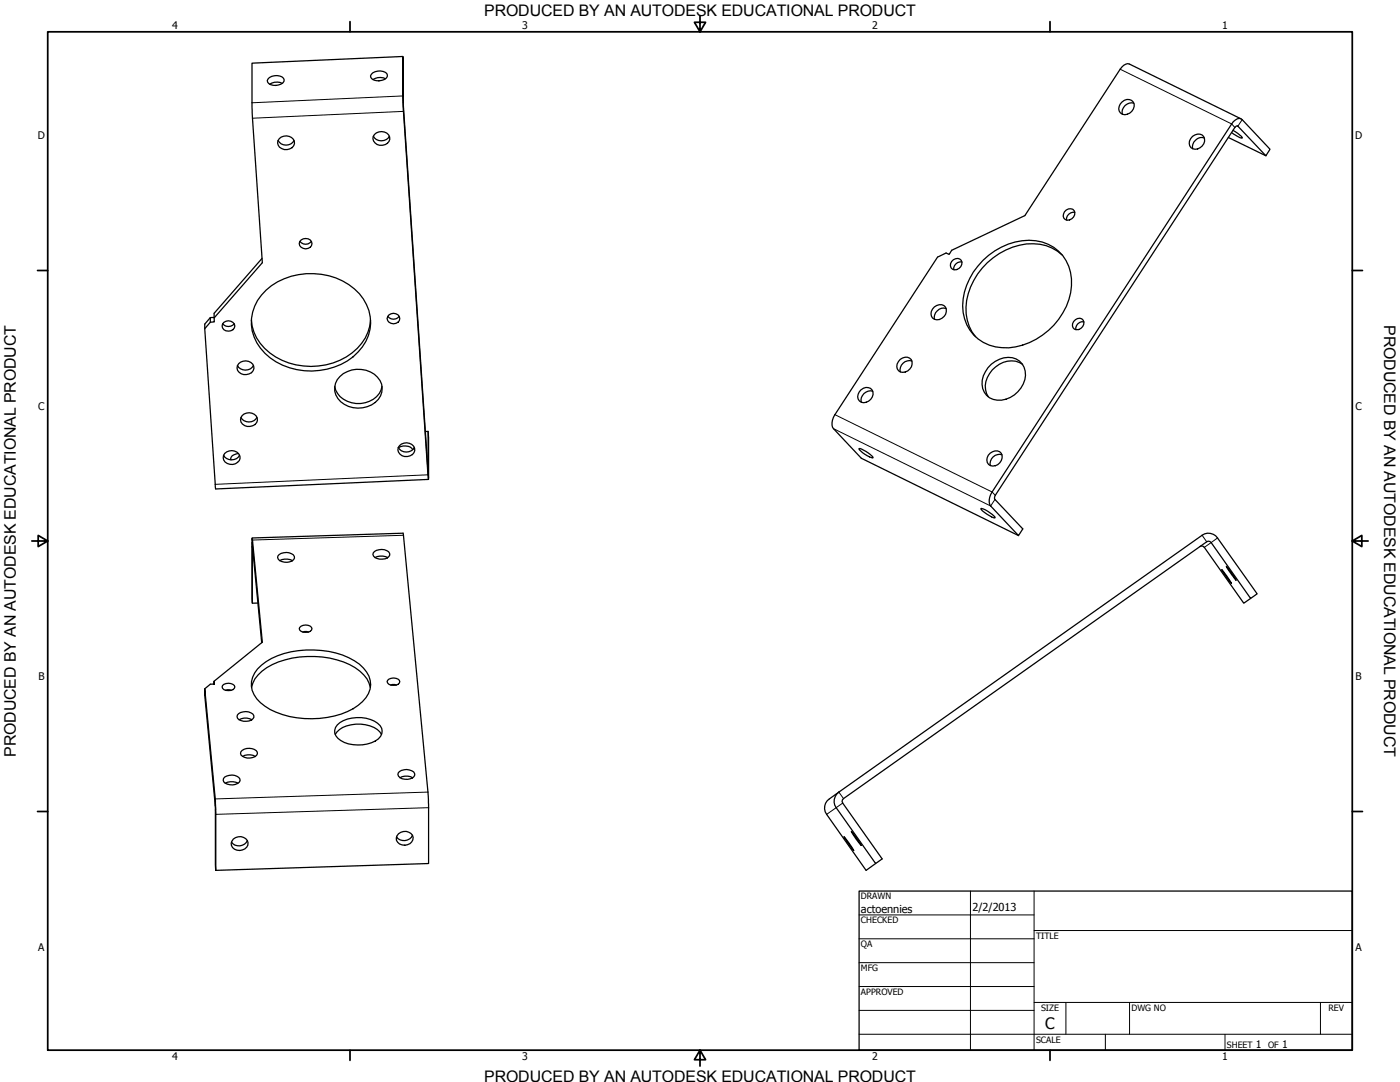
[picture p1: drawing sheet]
<svg xmlns="http://www.w3.org/2000/svg" width="559mm" height="432mm" viewBox="0 0 559 432" stroke-linecap="round" stroke-linejoin="round" font-family="sans-serif">
<!-- layer: Visible (ANSI) -->
<g fill="none" stroke="#000" stroke-width=".51">
<path d="M107 31.5a4.6 4.6 0 0 1 6.2-.3l.2 .6a3.4 3.4 0 0 1-4.4 2.2 1.86 1.86 0 0 1-2-2.5zM112.6 33.3a5.1 5.1 0 0 0-5 .3M148.8 29.1a4.8 4.8 0 0 1 5.6 .2 1.6 1.6 0 0 1-1 2.5 4.3 4.3 0 0 1-5.4-.9l-.1-.6zM153.9 31.4a5.1 5.1 0 0 0-5.1 .4M160.8 38.3v-15.8l.2 18.4M160.8 22.5l-60.2 2.7v15.8M450.8 25.6a3.2 3.2 0 0 0-3.7 2l-38 58.4-29.2 13.9-1.1 1.6-1.2-.5-3.4 1.6-41 62.9M100.8 47.2l3.9 57.6-19.2 22.1M111 56.1a3.7 3.7 0 0 0 6.3 0M111.4 55.4a3.5 3.5 0 0 1 3.7-1.1 3.5 3.5 0 0 1 2.4 3 3.5 3.5 0 0 1-3.4 2.4 3.5 3.5 0 0 1-3.3-2.6zM149 54.4a3.7 3.7 0 0 0 6.4 0M149.5 53.7a3.5 3.5 0 0 1 3.7-1.1 3.5 3.5 0 0 1 2.4 3 3.5 3.5 0 0 1-3.5 2.4 3.5 3.5 0 0 1-3.3-2.6z"/>
<path d="M161 44.4l10 146.9-.1-19.2M161 42.7l9.8 144.9M447.9 40.6a2.72 2.72 0 0 1 4.1-.2 2.72 2.72 0 0 1-.3 4 2.83 2.83 0 0 1-2.9 1.4 2.83 2.83 0 0 1-2.3-2.4l.7-1.9zM452.6 41.2a3.7 3.7 0 0 0-4.6 4.4M476 54.4a2.72 2.72 0 0 1 3.1-.8 2.72 2.72 0 0 1 1.7 2.7 3.3 3.3 0 0 1-2.3 3 3.3 3.3 0 0 1-3.6-1.1 3.4 3.4 0 0 1 1.1-3.8zM480.7 55.1a3.8 3.8 0 0 0-4.6 4.3M490.3 54.9l15 7.3M491.6 49.5l-95.6 146.8M492.1 52l1.9 1.2 1.9 1.9-1.6-.5-2.7-1.7M492.9 50.9l-95.6 146.8M495.8 47.8l11.1 11.8-1.6 2.6-11.2-11.8M119.7 96.3a2.86 2.86 0 0 0 4.6 0"/>
<path d="M120.2 95.8a2.47 2.47 0 0 1 2.9-.4 2.47 2.47 0 0 1 1.2 2.6 2.68 2.68 0 0 1-2.7 1.3 2.68 2.68 0 0 1-2.2-2.1zM425.6 83.8a2.11 2.11 0 0 1 3.2 .4 2.11 2.11 0 0 1-1 3.1 2.02 2.02 0 0 1-2.9 .1 2.02 2.02 0 0 1 0-2.9zM429 84.7a2.89 2.89 0 0 0-3.3 3.1M104.6 103.1l-19.1 21.9v3.5l-1.6 .1M106.2 115.8a27.4 27.4 0 0 1 37.2 1.4 16.9 16.9 0 0 1-2.4 25.2 27.5 27.5 0 0 1-35.3-1.4 16.8 16.8 0 0 1 .5-25.2zM379.9 104.3a2.11 2.11 0 0 1 2.5-1.1 2.11 2.11 0 0 1 1.5 2.4 2.51 2.51 0 0 1-4.3 1.3l-.2-1.7zM383.9 104.5a2.88 2.88 0 0 0-3.2 3.1M392.4 103.9a24.2 24.2 0 0 1 25.9-6.4 16.8 16.8 0 0 1 9.1 19.3 27.8 27.8 0 0 1-27.5 21.9 16.3 16.3 0 0 1-15.5-19.4 27.5 27.5 0 0 1 8-15.4zM423.9 101.7a19 19 0 0 0-19.7-3.1 27.3 27.3 0 0 0-18.6 26.7 16.5 16.5 0 0 0 3.8 9.1M83.9 126.7l-2.2 2.6v1.9l4.2 62.1M83.9 128.6l-2.2 2.6M85.5 126.7h-1.6v1.9"/>
<path d="M88.9 129.2a2.86 2.86 0 0 0 4.6 0M89.3 128.7a2.69 2.69 0 0 1 4.4 1.4 2.6 2.6 0 0 1-2.5 2 2.6 2.6 0 0 1-2.6-2zM100.3 127.7a20 20 0 0 0 15 17.1 26.2 26.2 0 0 0 30.5-9.9l1.8-4.7 .3-2.5M154.8 126.2a2.79 2.79 0 0 0 4.5 0M155.3 125.7a2.47 2.47 0 0 1 2.9-.4 2.47 2.47 0 0 1 1.2 2.7 2.68 2.68 0 0 1-2.7 1.2 2.68 2.68 0 0 1-2.2-2.1zM372.9 122.5a2.67 2.67 0 0 1 3.1-.8 2.67 2.67 0 0 1 1.7 2.7 3.3 3.3 0 0 1-2.3 3 3.3 3.3 0 0 1-3.6-1.2 3.3 3.3 0 0 1 1.1-3.7zM377.6 123.1a3.8 3.8 0 0 0-4.6 4.3M428.6 128.3a2.1 2.1 0 0 1 2.5-1.3 2.1 2.1 0 0 1 1.5 2.5 2.5 2.5 0 0 1-4.3 1.3l-.2-1.6zM432.6 128.5a2.81 2.81 0 0 0-3.2 3.1M94.8 145.9a3.7 3.7 0 0 0 6.4 0M95.2 145.2a3.5 3.5 0 0 1 3.8-1.1 3.5 3.5 0 0 1 2.3 3 3.5 3.5 0 0 1-3.4 2.4 3.5 3.5 0 0 1-3.3-2.6zM133.6 154.2a9.5 9.5 0 0 0 12.2 6.5 8.3 8.3 0 0 0 6.7-6.5"/>
<path d="M135.7 150.2a10.7 10.7 0 0 1 16 1.7 7.3 7.3 0 0 1-5.1 10.4 10.1 10.1 0 0 1-12.6-4.7 6.7 6.7 0 0 1 1.7-7.4zM343.7 155.6a2.74 2.74 0 0 1 4.1-.3 2.74 2.74 0 0 1-.3 4.1 2.83 2.83 0 0 1-2.9 1.3 2.83 2.83 0 0 1-2.3-2.3l.7-2zM348.4 156.1a3.7 3.7 0 0 0-4.6 4.4M359.3 143.4a2.74 2.74 0 0 1 4.1-.2 2.74 2.74 0 0 1-.2 4.1 2.83 2.83 0 0 1-3 1.3 2.83 2.83 0 0 1-2.3-2.3l.2-1zM364 144.1a3.7 3.7 0 0 0-4.7 4.3M395.7 145.4a9.1 9.1 0 0 1 11.2-1.3 8.3 8.3 0 0 1-.6 12.2 8.8 8.8 0 0 1-12.5 1.4 8.3 8.3 0 0 1 .5-11zM408.2 145.4a9.3 9.3 0 0 0-12.2 2.2 8.9 8.9 0 0 0-1.5 10.8M96.2 166.6a3.7 3.7 0 0 0 6.4 0M96.6 165.9a3.5 3.5 0 0 1 3.7-1.1 3.5 3.5 0 0 1 2.4 3 3.5 3.5 0 0 1-3.4 2.4 3.5 3.5 0 0 1-3.3-2.6zM159 178.6a4.5 4.5 0 0 1 5.7 .9M159 178.6a3.7 3.7 0 0 0 6.4 0M159.4 177.9a3.5 3.5 0 0 1 3.7-1.1 3.5 3.5 0 0 1 2.4 3 3.5 3.5 0 0 1-3.4 2.4 3.5 3.5 0 0 1-3.3-2.6z"/>
<path d="M169.8 172.2l1.1-.1v15.9M332.7 171.1l11.1 11.8 62.7 30.8M342.9 179a10.3 10.3 0 0 1 5.6 3.7 8.9 8.9 0 0 1-5.6-3.7zM89.3 181.7a3.7 3.7 0 0 0 6.3 0M89.7 181a3.5 3.5 0 0 1 3.7-1.1 3.5 3.5 0 0 1 2.4 3 3.5 3.5 0 0 1-3.4 2.5 3.5 3.5 0 0 1-3.3-2.7zM95.2 181a3.5 3.5 0 0 0-3.1 1.9l.1 .6M395.2 180.8a2.67 2.67 0 0 1 3.1-.8 2.67 2.67 0 0 1 1.7 2.8 3.3 3.3 0 0 1-2.3 3 3.3 3.3 0 0 1-3.6-1.2 3.4 3.4 0 0 1 1.1-3.8zM397.1 199.3l11.1 11.8-1.7 2.6-11.1-11.8M399.9 181.5a3.7 3.7 0 0 0-4.6 4.3M100.7 218.4v22.3h2.2M100.8 218.1l3.7 38.4M161 213.6l9.8 102.5"/>
<path d="M391.6 202.9a11 11 0 0 1 5.6 3.7 11.1 11.1 0 0 1-5.7-3.5zM480.7 218.4l15.7 22.3 2.8-1.9M481.6 216.2l-144.9 102.5M483.4 216.5l15.8 22.3 2.6-1.8-15.8-22.3a4.4 4.4 0 0 0-6.2-1.1l-145 102.5M111.4 221.3a4.5 4.5 0 0 1 6.1 .8 2.84 2.84 0 0 1-4 2.2 2.23 2.23 0 0 1-2.6-2.4zM111.6 223.7a5.7 5.7 0 0 1 5.1 0M149.5 220.1a4.5 4.5 0 0 1 6 .8 2.22 2.22 0 0 1-2.8 2.2 3.5 3.5 0 0 1-3.9-1.8zM149.7 222.5a5.7 5.7 0 0 1 5 0M487.6 227.3l3.9 5.5zM489.5 226.1l2.6 3.2 1.2 2.2zM100.7 240.7l-.1-25.9 4.1 41.5-19.2 15.5M119.6 250.4a3.1 3.1 0 0 1 4.9 .5 2.96 2.96 0 0 1-4.9 .6z"/>
<path d="M120.8 252.2h2.4M85.5 273v-1.2v1.2h-1.6l-2.2 1.9M88.8 273.6a3.2 3.2 0 0 1 4.9 .5 2.99 2.99 0 0 1-4.9 .6zM90 275.5h2.3M100.4 274.4a13.8 13.8 0 0 1 8.2-9.2 37.4 37.4 0 0 1 33.1 1.2 13 13 0 0 1 6.1 8M102.8 267a27.8 27.8 0 0 1 19.4-7.6 32.6 32.6 0 0 1 21.2 5.6 9.5 9.5 0 0 1 3.7 11.8 21.6 21.6 0 0 1-16.5 9.5 35.8 35.8 0 0 1-24.9-4.5 10 10 0 0 1-4.9-11.5zM154.7 271.5a3.1 3.1 0 0 1 4.9 .5 2.91 2.91 0 0 1-4.9 .6l-.2-.6zM155.9 273.4h2.3M95.2 284.8a4.5 4.5 0 0 1 6.1 .8 2.24 2.24 0 0 1-2.9 2.2 3.5 3.5 0 0 1-3.8-1.8zM95.4 287.2a5.2 5.2 0 0 1 5.1 0M96.6 299.5a4.6 4.6 0 0 1 6.1 .7 1.87 1.87 0 0 1-1.9 2.1 3.8 3.8 0 0 1-4.8-1.6zM133.8 293.1a11.5 11.5 0 0 1 12.1-3.9 8.7 8.7 0 0 1 6.4 3.9"/>
<path d="M134.6 289.3a13.4 13.4 0 0 1 17.1 .3 4 4 0 0 1-1.9 6.1 14.4 14.4 0 0 1-14.9-1.1 3.6 3.6 0 0 1-.3-5.3zM85.9 318.8l-4.2-43.9v2.6l4.2 43.9M89.7 310.1a4.6 4.6 0 0 1 6.1 .8 1.87 1.87 0 0 1-1.9 2.2 3.9 3.9 0 0 1-4.8-1.8zM89.9 312.5a5.7 5.7 0 0 1 5.1 0M96.8 301.9a5.2 5.2 0 0 1 5.1 0M159.4 307.9a4.5 4.5 0 0 1 6.1 .8 2.84 2.84 0 0 1-4 2.3 2.31 2.31 0 0 1-2.6-2.5zM159.6 310.4a5.2 5.2 0 0 1 5.1 0M86 323.2l.1 24.1v-22.3M93.2 334.8a3.5 3.5 0 0 1 5.8 1.5 3.4 3.4 0 0 1-3.3 3.1 3.4 3.4 0 0 1-3.4-2.9zM98.7 335.4a3.7 3.7 0 0 1-6.3 .6M159.1 332.7a3.5 3.5 0 0 1 5.8 1.5 3.4 3.4 0 0 1-3.2 3.1 3.4 3.4 0 0 1-3.5-2.8zM164.7 333.3a3.7 3.7 0 0 1-6.4 .6"/>
<path d="M171.1 322.3v22.3l-85 2.7M329.9 325l15.8 22.3 3.8-2.7M336.4 320.5l15.7 22.3-2.6 1.8-15.7-22.3M336.9 333.9l3.8 5.5-2.2-2.9zM339.8 331.9l2 2.3 1.9 3.1z"/>
</g>
<!-- layer: Visible Narrow (ANSI) -->
<g fill="none" stroke="#000" stroke-width=".4">
<path d="M447.1 27.6l44.5 21.9 1.3 1.4M161 40.9l-.2-2.6-60.2 2.7M161 42.7v1.7l-60.2 2.8M495.8 47.8l-1.7 2.6-.3-.2M332.7 171.1l62.7 30.8 1.7-2.6M333.2 165.5l62.8 30.8 1.3 1.4M170.8 188l.3 2.5M170.8 187.6v1.9l-84.9 3.8M100.6 216.6l.2 1.8M161 213.6l-60.2 1.9v2.6M479.8 213.6l1.8 2.6M486 214.7l-5.3 3.7"/>
<path d="M170.8 316.1l-84.9 2.7v2.6M334.8 316.1l1.9 2.6M171.1 322.3l-85 2.7-.1-1.8M336.4 320.5l-6.5 4.5"/>
</g>
<g fill="none" stroke="#000" stroke-width=".51">
<path d="M160.8 38.3l.2 6.1M450.8 25.6l44.6 21.8M100.6 41l.2 6.2M161 40.9v1.8M494.1 50.4l-.4-.2-.8 .7M495.8 47.8a2.89 2.89 0 0 0-4.2 1.7M333.2 165.5a5.1 5.1 0 0 0-.5 5.6M170.8 187.6l.1 .4M171 191.3l-84.9 3.8-.2-1.8M396 196.3a5.1 5.1 0 0 0-.6 5.6M397.3 197.7l-.4 1.2 .2 .4M100.8 218.1v-.2l-.1 .5"/>
<path d="M161 213.6l-.1-.8-60.3 1.9M478.9 218.1l.7-.2 1.1 .5M481.6 216.2l.6-.2 1.2 .5M85.9 318.8l.2 6.2M170.8 316.1l.3 6.2M336.7 318.7l-.6 1.1 .3 .7M85.9 321.4l.1 1.8M333.8 322.3a4.4 4.4 0 0 1 1-6.2l-3.8 2.7a4.4 4.4 0 0 0-1.1 6.2"/>
</g>
<!-- layer: Border (ANSI) -->
<g fill="none" stroke="#000" stroke-width=".7">
<path d="M19 12.7h520.8v406.4h-520.8zM139.7 8.6v4.1M279.4 6.3v6.4l-2.2-3.8h4.4l-2.2 3.8M419.1 8.6v4.1M15 107.9h4M539.8 107.9h4M12.7 215.9h6.3l-3.8-2.2v4.4l3.8-2.2M539.8 215.9l3.8 2.2v-4.4l-3.8 2.2h6.3M15 323.8h4M539.8 323.8h4M139.7 419.1v4.1M279.4 419.1l2.2 3.8h-4.4l2.2-3.8v6.3"/>
<path d="M419.1 419.1v4.1"/>
</g>
<!-- layer: Title (ANSI) -->
<g fill="none" stroke="#000" stroke-width=".4">
<path d="M387.3 355.6v63.5M412.7 355.6v63.5M342.9 365.1h69.8M342.9 374.6h69.8M412.7 371.3h127.1M342.9 384.2h69.8M342.9 393.7h69.8M342.9 412.7h196.9M342.9 403.2h69.8M412.7 400h127.1M425.4 400v12.7M441.2 412.7v6.4"/>
<path d="M450.8 400v12.7M488.9 412.7v6.4M527 400v12.7"/>
</g>
<path d="M342.9 355.6h196.9v63.5h-196.9z" fill="none" stroke="#000" stroke-width=".51"/>
<g font-size="6.4">
<text x="552.4" y="129.8" transform="rotate(90 552.4 129.8)">PRODUCED BY AN AUTODESK EDUCATIONAL PRODUCT</text>
<text x="6.3" y="302" transform="rotate(-90 6.3 302)">PRODUCED BY AN AUTODESK EDUCATIONAL PRODUCT</text>
</g>
<g font-size="6.3">
<text x="193.3" y="6.3">PRODUCED BY AN AUTODESK EDUCATIONAL PRODUCT</text>
<text x="417.2" y="410.6">C</text>
<text x="193.3" y="431.8">PRODUCED BY AN AUTODESK EDUCATIONAL PRODUCT</text>
</g>
<g font-size="4.4">
<text x="343.7" y="364.3">actoennies</text>
<text x="388.1" y="363.7">2/2/2013</text>
</g>
<g font-size="4.2">
<text x="68.7" y="11.7">4</text>
<text x="208.4" y="11.7">3</text>
<text x="348.1" y="11.7">2</text>
<text x="487.8" y="11.7">1</text>
<text x="15.1" y="55.5">D</text>
<text x="540.9" y="55.5">D</text>
<text x="15.2" y="163.4">C</text>
<text x="541" y="163.4">C</text>
<text x="15.3" y="271.4">B</text>
<text x="541.1" y="271.4">B</text>
<text x="15.2" y="379.3">A</text>
<text x="541" y="379.3">A</text>
<text x="501.3" y="418.3">1</text>
<text x="511.8" y="418.3">1</text>
<text x="68.7" y="423.2">4</text>
<text x="208.4" y="423.2">3</text>
<text x="348.1" y="423.2">2</text>
<text x="487.8" y="423.2">1</text>
</g>
<g font-size="3.5">
<text x="343.7" y="358.9">DRAWN</text>
<text x="343.7" y="368.5">CHECKED</text>
<text x="413.5" y="374.6">TITLE</text>
<text x="343.7" y="378">QA</text>
<text x="343.7" y="387.5">MFG</text>
<text x="343.7" y="397.1">APPROVED</text>
<text x="415.5" y="403.4">SIZE</text>
<text x="451.6" y="403.4">DWG NO</text>
<text x="530.3" y="403.4">REV</text>
<text x="413.5" y="416.1">SCALE</text>
<text x="489.7" y="418.3">SHEET</text>
<text x="506.2" y="418.3">OF</text>
</g>
</svg>
